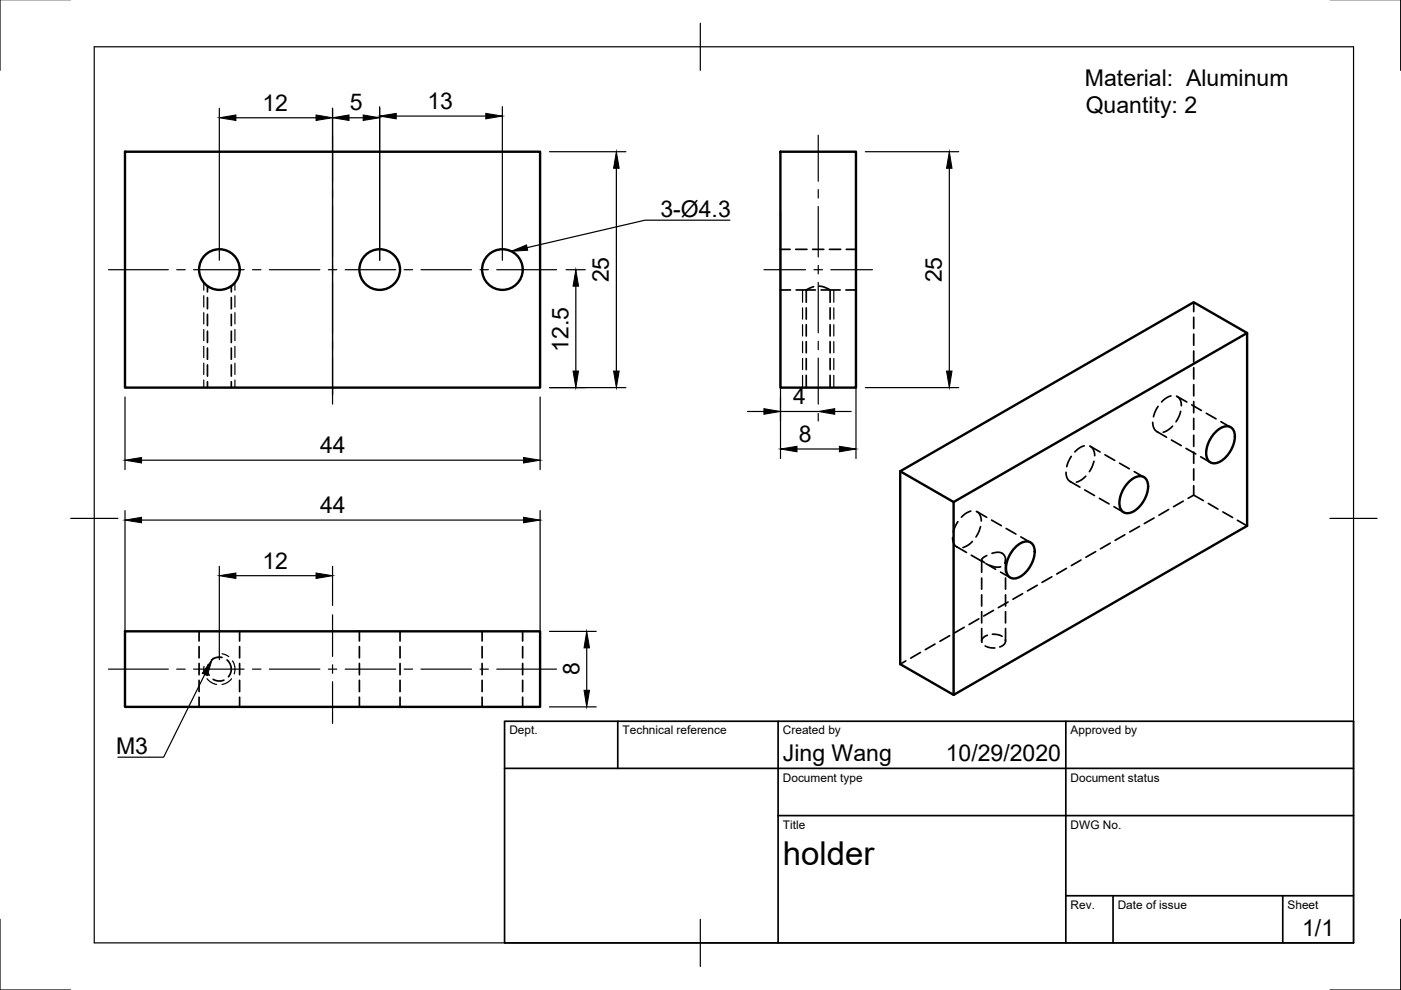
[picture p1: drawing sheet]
<svg xmlns="http://www.w3.org/2000/svg" width="297mm" height="210mm" viewBox="0 0 297 210" stroke-linecap="round" stroke-linejoin="round" font-family="sans-serif">
<!-- layer: Visible -->
<g fill="none" stroke="#000" stroke-width=".51">
<path d="M26.5 32.2h88v50h-88zM165.5 32.2h16v50h-16zM264.4 70.6l-62.2 35.8v40.9M190.9 99.9l62.2-35.8 11.3 6.5v40.9l-62.2 35.8-11.3-6.5zM190.9 99.9l11.3 6.5M257.6 91.7a2.92 2.92 0 0 1 3.3-1.1 2.93 2.93 0 0 1 .7 3.5 5.8 5.8 0 0 1-4 4.1 1.81 1.81 0 0 1-1.9-2.1 6.8 6.8 0 0 1 1.9-4.4zM215.2 116.2a2.92 2.92 0 0 1 3.3-1.2 2.93 2.93 0 0 1 .6 3.5 5.8 5.8 0 0 1-4 4.2 1.81 1.81 0 0 1-1.8-2.2 6.8 6.8 0 0 1 1.9-4.3zM239.2 102.3a2.92 2.92 0 0 1 3.3-1.1 2.93 2.93 0 0 1 .7 3.4 5.8 5.8 0 0 1-4 4.2 1.81 1.81 0 0 1-1.9-2.2 6.8 6.8 0 0 1 1.9-4.3zM26.5 133.9h88v16h-88z"/>
<circle cx="46.5" cy="57.2" r="4.3"/>
<circle cx="80.5" cy="57.2" r="4.3"/>
<circle cx="106.5" cy="57.2" r="4.3"/>
</g>
<!-- layer: Hidden -->
<g fill="none" stroke="#000" stroke-width=".36">
<path d="M165.5 52.9h2M168.7 52.9h2.4M172.3 52.9h2.4M175.9 52.9h2.3M179.4 52.9h2.1M44 60.7v1.2M44 63.1v2.4M44 66.6v2.4M44 70.2v2.4M44 73.8v2.4M44 77.4v2.3M49 60.7v1.2"/>
<path d="M49 63.1v2.4M49 66.6v2.4M49 70.2v2.4M49 73.8v2.4M49 77.4v2.3M165.5 61.5h2.1M168.8 61.5h4.1M170.9 65.3v2.4M170.9 68.8v2.4M170.9 72.4v2.4M170.9 76v2.4M170.9 79.6v2.6"/>
<path d="M172.5 60.8l-1.6 .7v2.6M173.7 60.7l1 .1 1.2 .6M174.1 61.5h4M176 61.5v2.6M176 65.3v2.4M176 68.8v2.4M176 72.4v2.4M176 76v2.4M176 79.6v2.6M179.3 61.5h2.2M253.1 64.1v2M253.1 67.3v2.4"/>
<path d="M253.1 70.8v2.4M253.1 74.4v2.4M253.1 78v2.4M44 80.9v1.3M49 80.9v1.3M227.1 96.8l-.6 1.2-.3 .9M229.9 94.5l-1 .4-1 .9M231.1 94.6l.6 .6 .4 1.4M231.2 94.7l2 1.1M231.9 97.8l-.4 1.2-.5 1M234.3 96.4l2 1.2M237.4 98.2l2 1.2"/>
<path d="M240.5 100l2 1.2M244.4 89.5l.1 .9a1.65 1.65 0 0 0 .9 1.2M245.3 91.5l2 1.2M245.5 86.2l-.6 1.2-.3 1M248.3 83.9l-1 .4-1 .9M248.4 93.3l2 1.2M248.6 90.4l-1.3 1-.7 .2M249.4 84l.5 .3 .4 .6 .2 1.1M249.6 84.1l2 1.1M250.3 87.2l-.4 1.2-.6 1M251.5 95.1l2 1.2M252.7 85.8l2 1.2"/>
<path d="M253.1 81.5v2.4M253.1 85.1v2.4M253.1 88.7v2.4M253.1 92.3v2.4M253.1 95.8v2.4M253.1 99.4v2.4M254.6 96.9l2 1.1M255.8 87.6l2 1.2M258.8 89.4l2.1 1.2M202 114l.1 .9a1.56 1.56 0 0 0 .9 1.1M202.9 115.9l2 1.2M203.1 110.6l-.7 1.3-.3 .9"/>
<path d="M205.8 108.4l-.9 .4-1.1 .9M205.9 117.7l2.1 1.2M206.2 114.8l-.9 .7-1.1 .6M207 108.4l.7 .6 .3 1.5M207.2 108.5l2 1.2M207.9 111.7l-1 2.1M208.1 118.7v2.6M209 119.5l2.1 1.2M209.2 117.8l-.9 .6a.6 .6 0 0 0 .5 .9M209.8 119.8l1.3 .4h1.1M210.2 110.3l2.1 1.2M212.4 117.3l-.9-.2-1.2 .2"/>
<path d="M212.5 117.3l.4 .4a1.64 1.64 0 0 1 .1 1.7M213.2 118.7v2.6M213.3 112l2.1 1.2M216.4 113.8l2.1 1.2M226 100.1l.1 .9a1.65 1.65 0 0 0 .9 1.2M226.9 102.1l2.1 1.2M229.2 118.7l-2.1 1.2M230 103.9l2.1 1.2M230.2 101l-.8 .7-1.2 .5M232.3 117l-2.1 1.1M233.1 105.7l2 1.1M235.4 115.2l-2.1 1.2"/>
<path d="M236.2 107.4l2 1.2M238.5 113.4l-2.1 1.2M241.6 111.6l-2.1 1.2M244.7 109.8l-2.1 1.2M247.8 108l-2.1 1.2M250.9 106.2l-2.1 1.2M253.1 103v2l-1.2 .7M253.1 105l2 1.1M256.2 106.7l2 1.2M259.3 108.5l2 1.2M262.4 110.3l2 1.2M42.2 133.9v2"/>
<path d="M42.2 137.1v2.4M47.1 139.4h-1.3l-.9 .5M48.1 139.9l.7 .9 .2 .8v.8l-.6 1.1M50.8 133.9v2M50.8 137.1v2.4M76.2 133.9v2M76.2 137.1v2.4M84.8 133.9v2M84.8 137.1v2.4M102.2 133.9v2M102.2 137.1v2.4M110.8 133.9v2"/>
<path d="M110.8 137.1v2.4M195.2 138.3l-2.1 1.2M198.2 136.6l-2 1.1M201.3 134.8l-2 1.2M204.4 133l-2 1.2M207.5 131.2l-2 1.2M208.1 122.5v2.4M208.1 126.1v2.4M208.1 129.7v2.4M208.1 133.3v2.6M208.9 137l.7 .3 1.3 .1M209.3 134.7a1.35 1.35 0 0 0-1.1 1.5"/>
<path d="M210.4 134.5h1.1l.9 .4M210.6 129.4l-2 1.2M212.1 121.3l2.1 1.2M213.1 135.7a1.3 1.3 0 0 1-1.1 1.5M213.2 122.5v2.4M213.2 126.1v2.4M213.2 129.7v2.4M213.2 133.3v2.6M213.7 127.6l-2 1.2M216.8 125.9l-2 1.2M219.9 124.1l-2.1 1.2M223 122.3l-2.1 1.2"/>
<path d="M226.1 120.5l-2.1 1.2M42.2 140.7v2.4M42.2 144.2v2.4M42.2 147.8v2.1M44.2 140.9l-.2 1.3 .3 1M45.2 144l1 .4 1.3-.2M50.8 140.7v2.4M50.8 144.2v2.4M50.8 147.8v2.1M76.2 140.7v2.4M76.2 144.2v2.4M76.2 147.8v2.1"/>
<path d="M84.8 140.7v2.4M84.8 144.2v2.4M84.8 147.8v2.1M102.2 140.7v2.4M102.2 144.2v2.4M102.2 147.8v2.1M110.8 140.7v2.4M110.8 144.2v2.4M110.8 147.8v2.1M192 140.1l-1.1 .7"/>
</g>
<!-- layer: Hidden Narrow -->
<g fill="none" stroke="#000" stroke-width=".25">
<path d="M43.2 59.9v1.6M49.8 59.9v1.6M43.2 62.7v2.4M43.2 66.3v2.4M43.2 69.9v2.3M43.2 73.4v2.4M43.2 77v2.4M49.8 62.7v2.4M49.8 66.3v2.4M49.8 69.9v2.3M49.8 73.4v2.4M49.8 77v2.4"/>
<path d="M170.2 61.5v2.6M170.2 65.3v2.4M170.2 68.8v2.4M170.2 72.4v2.4M170.2 76v2.4M170.2 79.6v2.6M176.8 61.5v2.6M176.8 65.3v2.4M176.8 68.8v2.4M176.8 72.4v2.4M176.8 76v2.4M176.8 79.6v2.6"/>
<path d="M43.2 80.6v1.6M49.8 80.6v1.6M47.1 138.6l1.4 .6M43.2 141.3l.1 1.6M43.9 143.9l.9 .8 1.1 .4M49.1 143.9l-.9 .8-1.1 .4M49.3 140.1l.5 1.5-.1 1.3"/>
</g>
<!-- layer: Border -->
<path d="M0 -.1v15M297 -.1v15M20 9.9h267v190h-267zM148.5 4.9v10M15 109.9h10M282 109.9h10M0 194.9v15h15M148.5 194.9v10M297 194.9v15h-15" fill="none" stroke="#000" stroke-width=".25"/>
<!-- layer: TitleBlock -->
<path d="M107 152.9h180v47h-180zM131 152.9v10M165 152.9v47M226 152.9v47M107 162.9h180M165 172.9h122M226 189.9h61M236 189.9v10M272 189.9v10" fill="none" stroke="#000" stroke-width=".36"/>
<!-- layer: Dimensions -->
<g fill="none" stroke="#000" stroke-width=".25">
<path d="M46.5 23v32.2M50 25h17M70.5 23v60.7M74 25h3M80.5 22.6v32.6M84 24.6h19M106.5 22.6v32.6M116.5 32.2h16.2M130.7 35.7v43M183.5 32.2h19.8M201.3 35.7v43M120 57.2h4.1"/>
<path d="M165.5 44.9v52.3M181.5 44.9v52.3M122.1 60.7v18M26.5 84.2v15.4M30 97.6h81M114.5 84.2v15.4M116.5 82.2h16.2M158.5 87.2h3.5M165.5 87.2h8M169 95.2h9M173.5 87.7v1.6M177 87.2h3.5"/>
<path d="M183.5 82.2h19.8M26.5 108.3v39.6M30 110.3h81M114.5 108.3v39.6M46.5 120.1v19.8M50 122.1h17M70.5 120.1v8.3M116.5 133.9h9.9M124.4 137.4v9M116.5 149.9h9.9"/>
</g>
<g fill="#000" stroke="#000" stroke-width=".21">
<path d="M46.5 25l3.5-.6v1.1zM67 24.4l3.5 .6-3.5 .5zM70.5 25l3.5-.6v1.1zM77 24.4l3.5 .6-3.5 .5zM80.5 24.6l3.5-.6v1.2zM103 24l3.5 .6-3.5 .6zM130.7 32.2l.6 3.5h-1.2zM201.3 32.2l.5 3.5h-1.1zM122.1 57.2l.6 3.5h-1.2zM121.5 78.7h1.2l-.6 3.5zM130.1 78.7h1.2l-.6 3.5zM200.7 78.7h1.1l-.5 3.5z"/>
<path d="M26.5 97.6l3.5-.6v1.2zM111 97l3.5 .6-3.5 .6zM162 86.6l3.5 .6-3.5 .6zM165.5 95.2l3.5-.6v1.2zM173.5 87.2l3.5-.6v1.2zM178 94.6l3.5 .6-3.5 .6zM26.5 110.3l3.5-.6v1.1zM111 109.7l3.5 .6-3.5 .5zM46.5 122.1l3.5-.6v1.2zM67 121.5l3.5 .6-3.5 .6zM124.4 133.9l.6 3.5h-1.2zM123.8 146.4h1.2l-.6 3.5z"/>
</g>
<!-- layer: Center Lines -->
<g fill="none" stroke="#000" stroke-width=".25">
<path d="M70.5 28.7v9.7M173.5 28.7v9.7M23 57.2h12.7M37.5 57.2h1.8M41 57.2h10.8M53.5 57.2h1.8M57.1 57.2h10.7M69.6 57.2h1.8M70.5 40.2v1.8M70.5 43.8v10.7M70.5 56.3v1.8M70.5 59.9v10.7"/>
<path d="M73.2 57.2h10.7M85.7 57.2h1.8M89.3 57.2h10.7M101.8 57.2h1.7M105.3 57.2h12.7M162 57.2h8.8M172.6 57.2h1.8M173.5 40.2v1.8M173.5 43.8v10.7M173.5 56.3v1.8M173.5 59.9v10.7M176.1 57.2h8.9"/>
<path d="M70.5 72.4v1.7M70.5 75.9v9.8M173.5 72.4v1.7M173.5 75.9v9.8M70.5 130.4v8.8M23 141.9h12.7M37.5 141.9h1.8M41 141.9h10.8M53.5 141.9h1.8M57.1 141.9h10.7M69.6 141.9h1.8M70.5 141v1.8"/>
<path d="M70.5 144.5v8.9M73.2 141.9h10.7M85.7 141.9h1.8M89.3 141.9h10.7M101.8 141.9h1.7M105.3 141.9h12.7"/>
</g>
<!-- layer: Annotations -->
<path d="M108.4 53.3l3.2-1.4 .3 1.2zM45 139.9l-1.1 3.3-1-.5z" fill="#000" stroke="#000" stroke-width=".21"/>
<path d="M154.7 46.7h-18l-24.9 5.8M43.4 143l-8.7 17.5h-9.7" fill="none" stroke="#000" stroke-width=".25"/>
<text font-size="7" x="166" y="183.4">holder</text>
<g font-size="4.9">
<text x="55.6" y="23.5">12</text>
<text x="74.1" y="23.4">5</text>
<text x="90.6" y="23">13</text>
<text x="230" y="18.2">Material: Aluminum</text>
<text x="230.2" y="24">Quantity: 2</text>
<text x="140" y="46">3-Ø4.3</text>
<text x="129.1" y="59.9" transform="rotate(-90 129.1 59.9)">25</text>
<text x="199.7" y="59.9" transform="rotate(-90 199.7 59.9)">25</text>
<text x="120.5" y="74.6" transform="rotate(-90 120.5 74.6)">12.5</text>
<text x="168.2" y="85.7">4</text>
<text x="169.4" y="93.7">8</text>
<text x="67.9" y="96.1">44</text>
<text x="67.9" y="108.8">44</text>
<text x="55.6" y="120.6">12</text>
<text x="122.9" y="143.2" transform="rotate(-90 122.9 143.2)">8</text>
<text x="24.6" y="159.8">M3</text>
<text x="166" y="161.4">Jing Wang</text>
<text x="200.5" y="161.4">10/29/2020</text>
<text x="276.1" y="198.6">1/1</text>
</g>
<g font-size="2.5">
<text x="108" y="155.7">Dept.</text>
<text x="132" y="155.7">Technical reference</text>
<text x="166" y="155.7">Created by</text>
<text x="227" y="155.7">Approved by</text>
<text x="166" y="165.7">Document type</text>
<text x="227" y="165.7">Document status</text>
<text x="166" y="175.7">Title</text>
<text x="227" y="175.7">DWG No.</text>
<text x="227" y="192.7">Rev.</text>
<text x="237" y="192.7">Date of issue</text>
<text x="273" y="192.7">Sheet</text>
</g>
</svg>
